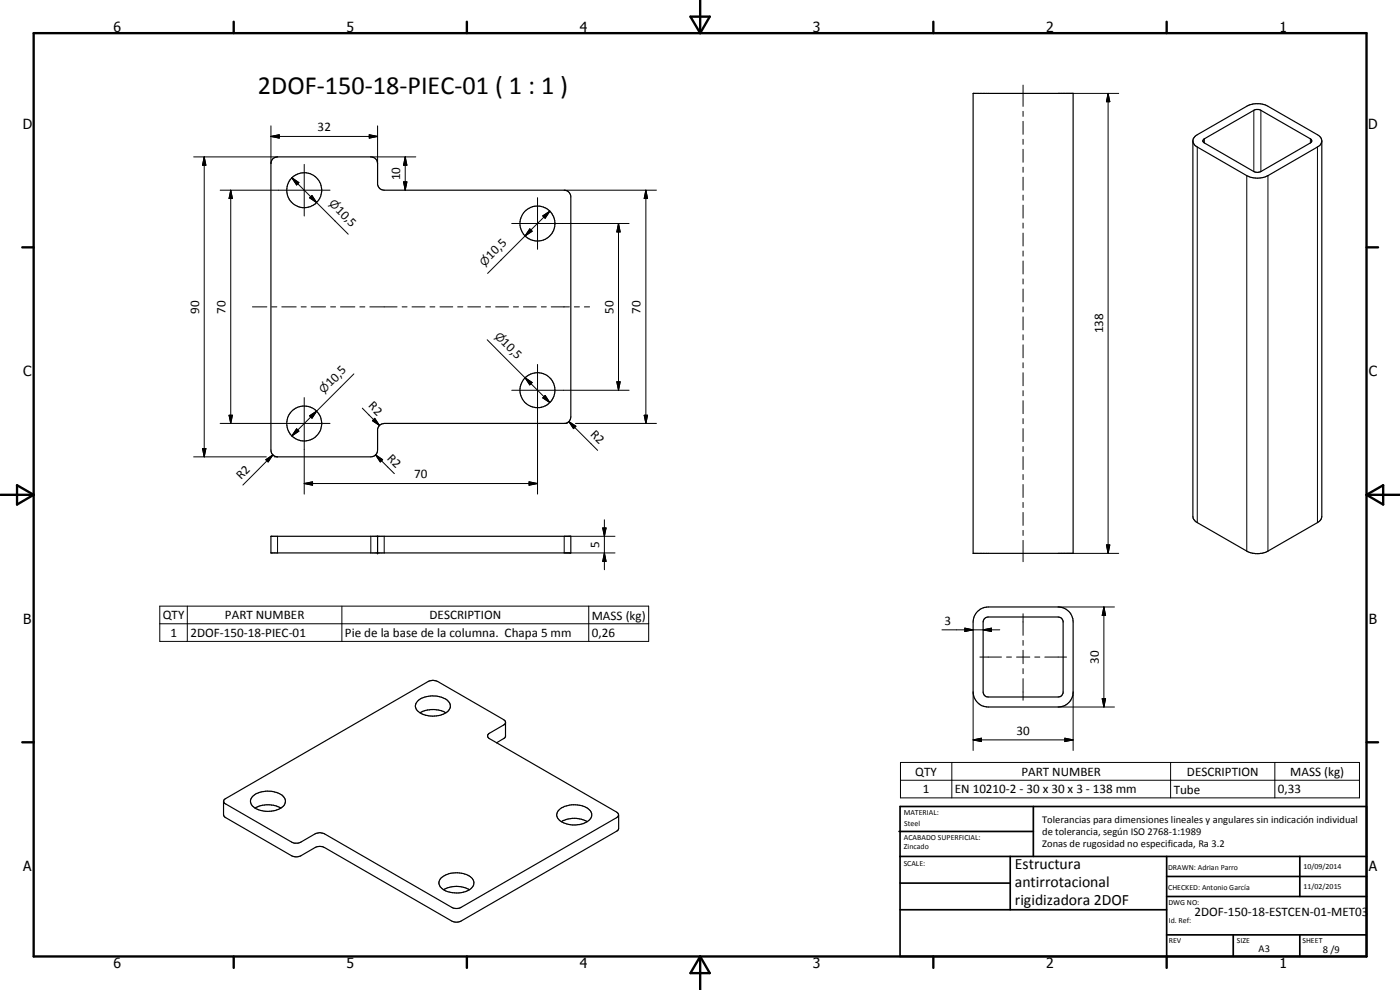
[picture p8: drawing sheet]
<svg xmlns="http://www.w3.org/2000/svg" width="420mm" height="297mm" viewBox="0 0 420 297" stroke-linecap="round" stroke-linejoin="round" font-family="sans-serif">
<g fill="none" stroke="#000" stroke-width=".35">
<path d="M292 28h30.1v138h-30.1zM82 47.5l1.3-.4h28a2 2 0 0 1 2 2v6.3a1.98 1.98 0 0 0 2 1.7h54a2 2 0 0 1 2 2v66.3a1.93 1.93 0 0 1-1.6 1.6h-54.4l-1.3 .6-.7 1.1v6.3a2 2 0 0 1-2 2.1h-28a1.94 1.94 0 0 1-2-2.1v-85.9l.3-1.1zM358 42.3l.3 .8 .7 .8 15.2 8.8a7 7 0 0 0 6.3 0l15.2-8.8 .6-.5 .4-1.1M358 42.3v112.6a2.18 2.18 0 0 0 1.3 1.9l14.9 8.6a6.8 6.8 0 0 0 6.3 0l15.2-8.8 .7-.8 .3-.9v-112.6M358 42.3a2.18 2.18 0 0 1 1.3-1.9l14.9-8.5a6.8 6.8 0 0 1 6.3 0l15.2 8.7 .7 .8 .3 .9M361.3 41.8l15.2-8.8 1.1-.1 .6 .1 15.1 8.7 .4 .6-.4 .6-14.9 8.6-1.1 .2-1-.2-14.9-8.6-.4-.4zM81.3 160.9h90v5h-90zM113.3 160.9v5M293.4 183.4l1.7-1 1.5-.3h21a4.5 4.5 0 0 1 4.5 4.5v21a4.5 4.5 0 0 1-4.5 4.5h-21a4.6 4.6 0 0 1-4.6-4.5v-21l.5-1.9zM295.5 185.6l1.1-.5h21l.8 .3 .7 1v21.5l-.5 .8-1 .4h-21a1.52 1.52 0 0 1-1.5-1.5v-21zM125.5 210.2a7.7 7.7 0 0 1 8.9 .1 2.22 2.22 0 0 1-1 3.8 7.4 7.4 0 0 1-8.4-1.1 1.98 1.98 0 0 1 .5-2.8zM126 213.9a8.1 8.1 0 0 1 7.8 0"/>
<path d="M151.7 216.8l-.4 .6-4.4 2.6a.86 .86 0 0 0-.6 .8 .86 .86 0 0 0 .6 .8l38.2 22.1a.89 .89 0 0 1 .5 .8 .89 .89 0 0 1-.5 .8l-46.7 26.9a2.99 2.99 0 0 1-2.8 0l-38.2-22a3.1 3.1 0 0 0-2.8 0l-4.5 2.6-.7 .2-1.4-.1-20.3-11.7a.84 .84 0 0 1-.6-.8 .84 .84 0 0 1 .6-.8l60.8-35.1a3.1 3.1 0 0 1 2.8 0l20.2 11.7 .2 .4v4.4l-.4 .5-2.3 1.4M75.7 239.1a7.4 7.4 0 0 1 9.5 0 2.2 2.2 0 0 1-1.3 3.6 6.8 6.8 0 0 1-8.5-1.4l-.2-1.4zM67.1 240.4v4.1l.4 .7 20 11.6a3.1 3.1 0 0 0 2.8 0l4.3-2.5a3.1 3.1 0 0 1 2.8 0l38.2 22.1a3 3 0 0 0 2.8 0l46.9-27.1 .4-.7v-4.1M76.5 242.4a8 8 0 0 1 7.8 0M167.7 243.1a7.5 7.5 0 0 1 7.1-1.3 3.2 3.2 0 0 1 2.8 3 4.2 4.2 0 0 1-4.2 2.6 5.7 5.7 0 0 1-6.2-2.4v-.9zM168.5 246.5a7.8 7.8 0 0 1 7.7 0M132.3 263.5a7.5 7.5 0 0 1 9.5 .1 2.44 2.44 0 0 1-1.7 3.8 7.6 7.6 0 0 1-8-1.3 1.97 1.97 0 0 1 .2-2.6zM133.1 267a8 8 0 0 1 7.8 0"/>
<circle cx="91.3" cy="57.1" r="5.2"/>
<circle cx="161.3" cy="67.1" r="5.3"/>
<circle cx="161.3" cy="117.1" r="5.2"/>
<circle cx="91.3" cy="127.1" r="5.3"/>
</g>
<g fill="none" stroke="#000" stroke-width=".3">
<path d="M81.3 37.8v11.3M113.3 37.8v11.3M307 25.5v6.4M307 33.4v1.5M307 36.4v3.9M317.6 28h18.1M332.6 28l.5 2.5h-1zM332.6 28v138M376.3 33.1v18.4M378.4 33.1v18.4M58.1 47.1h25.2M61.3 47.1l.5 2.5h-1z"/>
<path d="M61.3 47.1v90M66.1 57.1h32.9M69.2 57.1l.6 2.5h-1.1zM69.2 57.1v69.9M81.3 40.9l2.5-.5v1zM81.3 40.9h32M87.6 53.3l2.1 1.5-.7 .7zM87.6 53.3l16.9 17M91.3 49.3v15.5M92.9 59.4l.7-.7 1.4 2.1zM110.8 40.4l2.5 .5-2.5 .5zM111.3 47.1h13.5"/>
<path d="M121.1 54.6h1l-.5 2.5zM121.6 47.1l.5 2.5h-1zM121.6 47.1v10M161.3 59.3v15.5M169.3 57.1h27.7M193.8 57.1l.5 2.5h-1zM193.8 57.1v69.9M307 41.8v1.5M307 44.8v3.9M307 50.2v1.5M307 53.2v3.9M307 58.5v1.6"/>
<path d="M359.3 44.1v112.7M361.4 41.7v1.2M374.2 52.7v112.7M380.5 52.7v112.7M393.3 41.7v1.2M395.4 44.1v112.7M153.6 67.1h35.2M157.6 70.8l-11.3 11.2M159 68.7l.7 .7-2.1 1.4zM162.9 64.8l2.1-1.4-1.4 2.1zM165 63.4l-7.4 7.4M185.6 67.1l.5 2.5h-1z"/>
<path d="M185.6 67.1v50M307 61.6v3.8M307 66.9v1.6M307 69.9v3.9M307 75.3v1.5M307 78.3v3.9M75.8 92.1h4.3M81.6 92.1h1.5M84.6 92.1h4.3M90.4 92.1h1.5M93.4 92.1h4.3M99.2 92.1h1.5"/>
<path d="M102.2 92.1h4.3M108 92.1h1.5M111 92.1h8.2M120.7 92.1h1.5M123.6 92.1h3.9M129 92.1h1.5M132 92.1h3.9M137.4 92.1h1.5M140.4 92.1h3.8M145.7 92.1h1.5M148.7 92.1h3.9M154.1 92.1h1.5"/>
<path d="M157.1 92.1h3.8M162.5 92.1h1.4M165.4 92.1h5.5M172.4 92.1h1.5M175.4 92.1h1.5M307 83.7v1.5M307 86.7v3.9M307 92.1v1.5M307 95.1v3.9M91.3 119.3v29M106.2 112.2l-18.6 18.6M146.2 101.9l18.8 18.9"/>
<path d="M153.6 117.1h35.2M157.6 113.4l2.1 1.4-.7 .7zM161.3 109.3v39M163.6 118.7l1.4 2.1-2.1-1.4zM185.1 114.6h1l-.5 2.5zM307 100.5v1.5M307 103.5v3.9M307 108.8v1.6M307 111.8v3.9M307 117.2v1.5M58.1 137.1h21.8M60.8 134.6h1l-.5 2.5z"/>
<path d="M66.1 127h32.9M68.7 124.6h1.1l-.6 2.4zM79.8 137.9l2.1-1.4-1.4 2.1zM81.9 136.5l-9 9M82.3 137.1h1M89 128.7l.7 .7-2.1 1.4zM92.9 124.8l2.1-1.4-1.4 2.1zM108.7 122.5l5.2 5.1M112.5 125.5l1.4 2.1-2.1-1.4zM112.7 136.5l2.1 1.4-.7 .7zM112.7 136.5l5.7 5.6M169.3 127h1"/>
<path d="M170.7 126.5l2.1 1.4-.7 .7zM170.7 126.5l8.7 8.6M172.7 127h24.3M193.3 124.6h1l-.5 2.4zM307 120.2v3.9M307 125.6v1.5M307 128.6v3.9M307 134v1.5M307 137v3.9M91.3 145.1l2.5-.5v1zM91.3 145.1h70M158.8 144.6l2.5 .5-2.5 .5z"/>
<path d="M180.9 158.4h1l-.5 2.5zM181.4 156v14.9M307 142.4v1.5M307 145.4v3.9M307 150.7v1.6M307 153.8v3.8M307 159.1v1.6M83.3 160.9v5M111.3 160.9v5M115.3 160.9v5M181.4 165.9l.5 2.5h-1zM184.6 160.9h-15.3v5h15.3"/>
<path d="M307 162.1v6.4M317.6 166h18.1M332.1 163.5h1l-.5 2.5zM48 181.9h146.7v10.5h-146.7zM48 187.2h146.7M56.2 181.9v10.5M102.6 181.9v10.5M176.7 181.9v10.5M282.7 189h17.3M289.5 188.5l2.5 .5-2.5 .5zM294.1 197.1h6.5M295.1 189l2.4-.5v1z"/>
<path d="M302.1 197.1h1.5M305.1 197.1h4M307 184.1v6.5M307 192.2v1.4M307 195.1v4M310.5 197.1h1.6M313.6 197.1h6.5M317.6 182.1h16.9M331.3 182.1l.5 2.6h-1zM331.3 182.1v30M292 207.6v17.6M307 200.6v1.5"/>
<path d="M307 203.6v6.5M317.6 212.1h16.9M322.1 207.6v17.6M330.8 209.6h1l-.5 2.5zM270.2 228.8h137.8v10.6h-137.8zM270.2 234.1h137.8M285.7 228.8v10.6M292 222l2.5-.5v1zM292 222h30.1M319.6 221.5l2.5 .5-2.5 .5zM351.3 228.8v10.6M382.6 228.8v10.6"/>
</g>
<g fill="#000">
<circle cx="113.3" cy="165.9" r=".18"/>
<circle cx="113.3" cy="160.9" r=".18"/>
</g>
<g fill="none" stroke="#000" stroke-width=".71">
<path d="M10.1 9.9h400v277.1h-400zM70.1 6.5v3.4M140.1 6.5v3.4M207.2 5h5.8l-2.9 4.9zM210.1 0v9.9M280.1 6.5v3.4M350.1 6.5v3.4M6.7 74.2h3.4M410.1 74.2h3.5M.1 148.5h10M5.1 145.6l5 2.9-5 2.9zM410.1 148.5h10"/>
<path d="M410.1 148.5l5-2.9v5.8zM6.7 222.7h3.4M410.1 222.7h3.5M70.1 287v3.4M140.1 287v3.4M210.1 287v10M210.1 287l2.9 5h-5.8zM280.1 287v3.4M350.1 287v3.4"/>
</g>
<g fill="none" stroke="#000" stroke-width=".51">
<path d="M269.8 249.5h40.3M270.1 242h140v45h-140zM270.1 257h140M303.2 257v16M310.1 242v15M350.1 257v30M390.1 257v12M270.1 265h33.1M270.1 273h80M350.1 269h60M350.1 263h60M350.1 280.5h60"/>
<path d="M370.1 280.5v6.5M390.1 280.5v6.5"/>
</g>
<g fill="#000">
<path d="M332.6 28l.5 2.5h-1zM61.3 47.1l.5 2.5h-1zM69.2 57.1l.6 2.5h-1.1zM81.3 40.9l2.5-.5v1zM87.6 53.3l2.1 1.5-.7 .7zM92.9 59.4l.7-.7 1.4 2.1zM110.8 40.4l2.5 .5-2.5 .5zM121.1 54.6h1l-.5 2.5zM121.6 47.1l.5 2.5h-1zM193.8 57.1l.5 2.5h-1zM159 68.7l.7 .7-2.1 1.4zM162.9 64.8l2.1-1.4-1.4 2.1z"/>
<path d="M185.6 67.1l.5 2.5h-1zM157.6 113.4l2.1 1.4-.7 .7zM163.6 118.7l1.4 2.1-2.1-1.4zM185.1 114.6h1l-.5 2.5zM60.8 134.6h1l-.5 2.5zM68.7 124.6h1.1l-.6 2.4zM79.8 137.9l2.1-1.4-1.4 2.1zM89 128.7l.7 .7-2.1 1.4zM92.9 124.8l2.1-1.4-1.4 2.1zM112.5 125.5l1.4 2.1-2.1-1.4zM112.7 136.5l2.1 1.4-.7 .7zM170.7 126.5l2.1 1.4-.7 .7z"/>
<path d="M193.3 124.6h1l-.5 2.4zM91.3 145.1l2.5-.5v1zM158.8 144.6l2.5 .5-2.5 .5zM180.9 158.4h1l-.5 2.5zM181.4 165.9l.5 2.5h-1zM332.1 163.5h1l-.5 2.5zM289.5 188.5l2.5 .5-2.5 .5zM295.1 189l2.4-.5v1zM331.3 182.1l.5 2.6h-1zM330.8 209.6h1l-.5 2.5zM292 222l2.5-.5v1zM319.6 221.5l2.5 .5-2.5 .5z"/>
</g>
<text font-size="7.9" x="77.4" y="28.1">2DOF-150-18-PIEC-01 ( 1 : 1 )</text>
<g font-size="4.7">
<text x="304.6" y="260.7">Estructura</text>
<text x="304.6" y="266.1">antirrotacional</text>
<text x="304.6" y="271.5">rigidizadora 2DOF</text>
</g>
<g font-size="4.2">
<text x="34" y="9.6">6</text>
<text x="104" y="9.6">5</text>
<text x="174" y="9.6">4</text>
<text x="244" y="9.6">3</text>
<text x="314" y="9.6">2</text>
<text x="384" y="9.6">1</text>
<text x="6.8" y="38.7">D</text>
<text x="410.6" y="38.7">D</text>
<text x="7" y="112.9">C</text>
<text x="410.8" y="112.9">C</text>
<text x="7" y="187.1">B</text>
<text x="410.8" y="187.1">B</text>
<text x="7" y="261.4">A</text>
<text x="410.8" y="261.4">A</text>
<text x="34" y="290.4">6</text>
<text x="104" y="290.4">5</text>
<text x="174" y="290.4">4</text>
<text x="244" y="290.4">3</text>
<text x="314" y="290.4">2</text>
<text x="384" y="290.4">1</text>
</g>
<g font-size="3.9">
<text x="95.3" y="39.4">32</text>
<text x="120.1" y="54.1" transform="rotate(-90 120.1 54.1)">10</text>
<text x="100.6" y="63.3" transform="rotate(45 100.6 63.3)">10,5</text>
<text x="147.4" y="78.1" transform="rotate(-45 147.4 78.1)">10,5</text>
<text x="59.8" y="94.1" transform="rotate(-90 59.8 94.1)">90</text>
<text x="67.7" y="94.1" transform="rotate(-90 67.7 94.1)">70</text>
<text x="184.1" y="94.1" transform="rotate(-90 184.1 94.1)">50</text>
<text x="192.3" y="94.1" transform="rotate(-90 192.3 94.1)">70</text>
<text x="331" y="100" transform="rotate(-90 331 100)">138</text>
<text x="150.2" y="103" transform="rotate(45 150.2 103)">10,5</text>
<text x="99.2" y="116.2" transform="rotate(-45 99.2 116.2)">10,5</text>
<text x="110.4" y="122" transform="rotate(45 110.4 122)">R2</text>
<text x="177" y="130.6" transform="rotate(45 177 130.6)">R2</text>
<text x="116" y="137.6" transform="rotate(45 116 137.6)">R2</text>
<text x="72.4" y="144" transform="rotate(-45 72.4 144)">R2</text>
<text x="124.3" y="143.6">70</text>
<text x="179.9" y="164.5" transform="rotate(-90 179.9 164.5)">5</text>
<text x="48.9" y="185.8">QTY</text>
<text x="67.5" y="185.8">PART NUMBER</text>
<text x="128.9" y="185.8">DESCRIPTION</text>
<text x="177.6" y="185.9">MASS (kg)</text>
<text x="51.1" y="191.1">1</text>
<text x="57.1" y="191.1">2DOF-150-18-PIEC-01</text>
<text x="103.5" y="191.2">Pie de la base de la columna. Chapa 5 mm</text>
<text x="177.6" y="191.1">0,26</text>
<text x="283.5" y="187.4">3</text>
<text x="329.8" y="199.1" transform="rotate(-90 329.8 199.1)">30</text>
<text x="305" y="220.5">30</text>
<text x="274.7" y="232.7">QTY</text>
<text x="306.5" y="232.7">PART NUMBER</text>
<text x="356.2" y="232.7">DESCRIPTION</text>
<text x="387.2" y="232.8">MASS (kg)</text>
<text x="277" y="238">1</text>
<text x="286.5" y="238">EN 10210-2 - 30 x 30 x 3 - 138 mm</text>
<text x="352.2" y="238.1">Tube</text>
<text x="383.5" y="238">0,33</text>
<text x="358.5" y="275">2DOF-150-18-ESTCEN-01-MET03</text>
</g>
<g font-size="3.3">
<text x="98.6" y="61.3" transform="rotate(45 98.6 61.3)">⌀</text>
<text x="145.4" y="80.1" transform="rotate(-45 145.4 80.1)">⌀</text>
<text x="148.3" y="101" transform="rotate(45 148.3 101)">⌀</text>
<text x="97.2" y="118.2" transform="rotate(-45 97.2 118.2)">⌀</text>
</g>
<g font-size="3.1">
<text x="312.7" y="246.8">Tolerancias para dimensiones lineales y angulares sin indicación individual</text>
<text x="312.7" y="250.4">de tolerancia, según ISO 2768-1:1989</text>
<text x="312.7" y="254">Zonas de rugosidad no especificada, Ra 3.2</text>
<text x="377.7" y="285.6">A3</text>
<text x="397" y="285.9">8 /9</text>
</g>
<g font-size="2.4">
<text x="271.2" y="244.4">MATERIAL:</text>
<text x="271.3" y="252">ACABADO SUPERFICIAL:</text>
<text x="271.4" y="247.9">Steel</text>
<text x="271.3" y="254.6">Zincado</text>
<text x="271.2" y="259.7">SCALE:</text>
<text x="350.6" y="261">DRAWN: Adrian Parro</text>
<text x="391.2" y="260.6">10/09/2014</text>
<text x="350.6" y="267.1">CHECKED: Antonio García</text>
<text x="391.2" y="266.7">11/02/2015</text>
<text x="350.6" y="271.4">DWG NO:</text>
<text x="350.8" y="276.9">Id. Ref:</text>
<text x="350.8" y="282.8">REV</text>
<text x="371.2" y="282.9">SIZE</text>
<text x="390.9" y="282.9">SHEET</text>
</g>
</svg>
